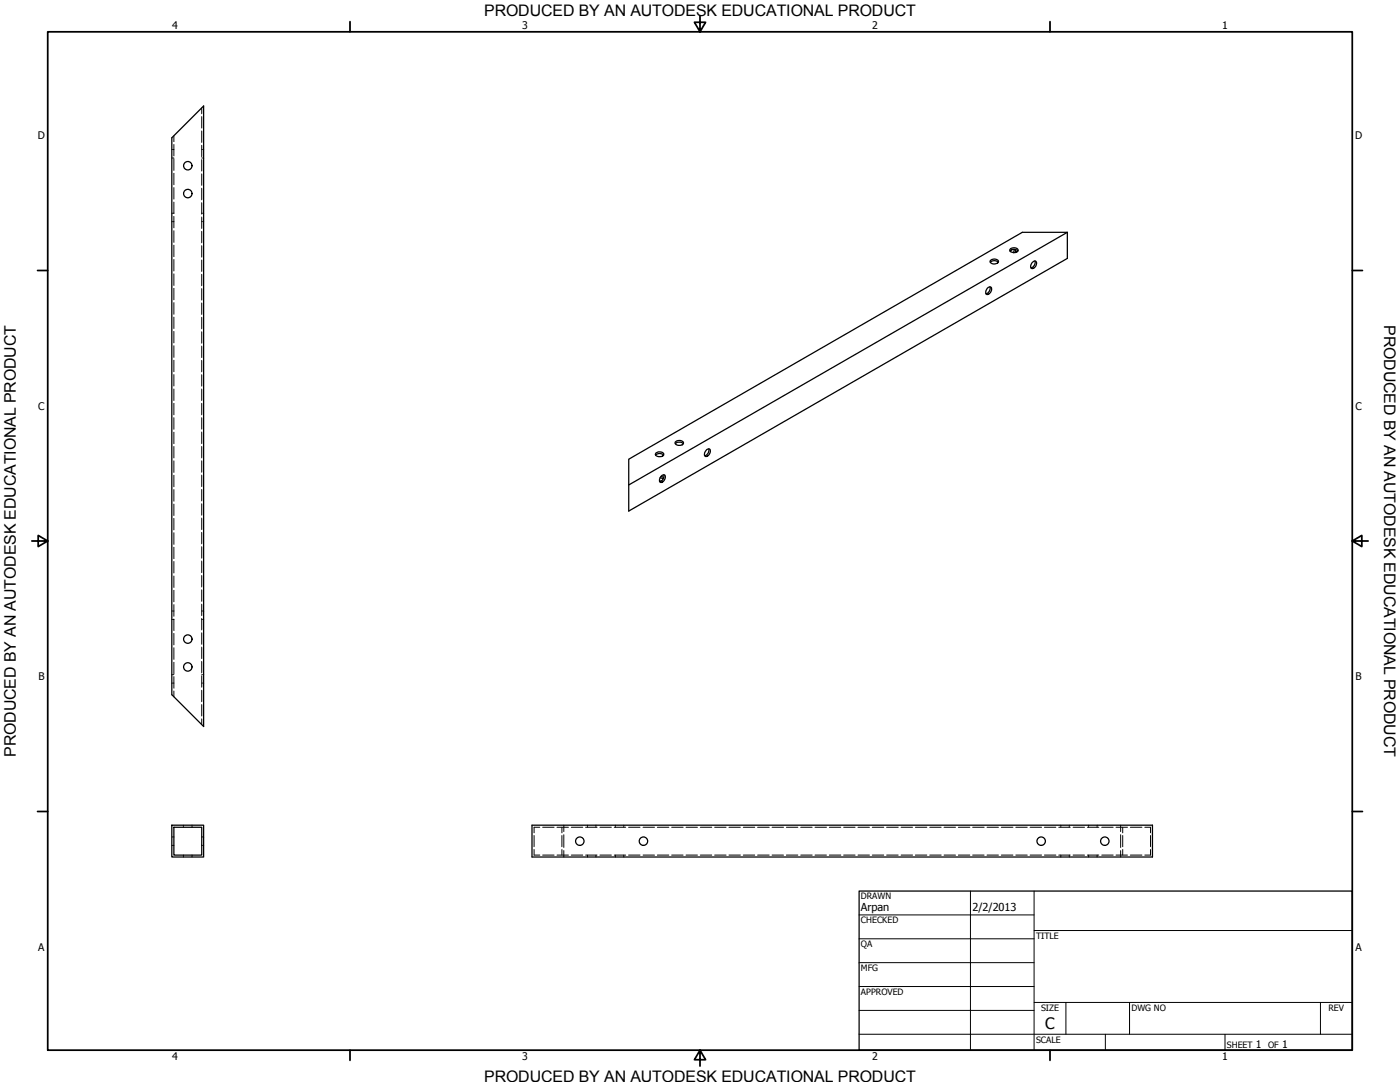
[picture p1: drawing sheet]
<svg xmlns="http://www.w3.org/2000/svg" width="559mm" height="432mm" viewBox="0 0 559 432" stroke-linecap="round" stroke-linejoin="round" font-family="sans-serif">
<!-- layer: Visible (ANSI) -->
<g fill="none" stroke="#000" stroke-width=".51">
<path d="M68.6 55l12.7-12.7v247.6l-12.7-12.7zM403.4 99.3a1.97 1.97 0 0 1 3 .6 1.99 1.99 0 0 1-3.4 0zM403.9 99.6l-.6 .8M404.7 99.5l-.1 1.3M405.2 99.6l.1 1.2M426 92.7l-175 100.8M394.4 114.7l.8-.2a1.45 1.45 0 0 1 .7 1.4 1.45 1.45 0 0 1-.9 1.2 .9 .9 0 0 1-1.4 .2l-.1-1.2zM395.1 114.5a2.14 2.14 0 0 1-1.6 2.7M395.2 104.1a2 2 0 0 1 3.3 .4 1.99 1.99 0 0 1-3.3-.1zM395.3 104.7a2.15 2.15 0 0 1 3.2 0M403.1 100.1a2.38 2.38 0 0 1 3.2 0M412 104.8a.99 .99 0 0 1 1.5-.5 .99 .99 0 0 1 .1 1.6l-.7 .8a.97 .97 0 0 1-1.4 .3l-.1-.8z"/>
<path d="M413.1 104.1a2.14 2.14 0 0 1-1.6 2.8M269.5 176.5a1.97 1.97 0 0 1 3.3 .4 2.03 2.03 0 0 1-3.4-.1zM269.6 177.1a2.3 2.3 0 0 1 3.1 0M282.1 179.4a.88 .88 0 0 1 1.4 .1 1.93 1.93 0 0 1-2.1 2.5l-.2-1.3zM282.9 179.1a2.26 2.26 0 0 1-1.6 2.8M251 183.3l157.1-90.6h17.9v10.4l-175 100.9zM261.7 181.6a2.3 2.3 0 0 1 3.2 0M261.9 180.7a1.94 1.94 0 0 1 3 .7 2.07 2.07 0 0 1-3.3 0zM263.5 190.7l1.2 .4M263.8 190.1l.4-.4a.75 .75 0 0 1 .8-.2 .75 .75 0 0 1 .6 .7 1.8 1.8 0 0 1-2.2 2.1l-.2-.7zM263.8 190.1l1.1 .7M264.1 191.9l-.9 .1"/>
<path d="M264.9 189.5a2.26 2.26 0 0 1-1.6 2.7M68.6 329.3h12.7v12.7h-12.7zM69.4 330.1h11.1v11.1h-11.1zM212.3 329.3h247.7v12.7h-247.7z"/>
<circle cx="75" cy="66.1" r="1.68"/>
<circle cx="75" cy="77.2" r="1.68"/>
<circle cx="75" cy="255" r="1.68"/>
<circle cx="75" cy="266.2" r="1.68"/>
<circle cx="231.4" cy="335.7" r="1.68"/>
<circle cx="256.8" cy="335.7" r="1.68"/>
<circle cx="415.6" cy="335.7" r="1.68"/>
<circle cx="441" cy="335.7" r="1.68"/>
</g>
<!-- layer: Hidden (ANSI) -->
<g fill="none" stroke="#000" stroke-width=".4">
<path d="M68.6 59.7h.2M69.1 59.7h.3M69.4 54.2v2.3M69.4 57.7v4.5M80.5 43.1v2.3M80.5 46.5v4.6M80.5 52.3v4.5M80.5 58v4.5M80.5 59.7h.3M81 59.7h.3M68.6 63.1h.2M69.1 63.1h.3"/>
<path d="M69.4 63.4v4.6M69.4 69.2v4.5M69.4 74.9v4.5M80.5 63.7v4.6M80.5 69.4v4.6M80.5 75.1v4.7M80.5 63.1h.3M81 63.1h.3M68.6 85.1h.2M68.6 88.5h.2M69.1 85.1h.3M69.1 88.5h.3"/>
<path d="M69.4 80.6v4.6M69.4 86.4v4.5M69.4 92.1v4.6M69.4 97.9v4.5M80.5 80.9v4.6M80.5 86.6v4.6M80.5 92.3v4.6M80.5 98v4.6M80.5 85.1h.3M80.5 88.5h.3M81 85.1h.3M81 88.5h.3"/>
<path d="M69.4 103.6v4.5M69.4 109.3v4.6M69.4 115.1v4.5M80.5 103.8v4.5M80.5 109.5v4.5M80.5 115.2v4.6M69.4 120.8v4.6M69.4 126.6v4.5M69.4 132.3v4.5M69.4 138v4.6M80.5 120.9v4.6M80.5 126.6v4.7"/>
<path d="M80.5 132.4v4.6M80.5 138.1v4.6M69.4 143.8v4.5M69.4 149.5v4.6M69.4 155.3v4.5M80.5 143.8v4.6M80.5 149.5v4.6M80.5 155.3v4.5M69.4 161v4.5M69.4 166.7v4.6M69.4 172.5v4.5M69.4 178.2v4.6"/>
<path d="M80.5 161v4.5M80.5 166.7v4.6M80.5 172.4v4.6M80.5 178.2v4.6M69.4 183.9v4.6M69.4 189.7v4.5M69.4 195.4v4.6M80.5 183.9v4.6M80.5 189.6v4.6M80.5 195.3v4.6M69.4 201.2v4.5M69.4 206.9v4.6"/>
<path d="M69.4 212.6v4.6M69.4 218.4v4.5M80.5 201v4.6M80.5 206.8v4.5M80.5 212.5v4.5M80.5 218.2v4.6M69.4 224.1v4.6M69.4 229.9v4.5M69.4 235.6v4.6M80.5 223.9v4.6M80.5 229.7v4.6M80.5 235.4v4.6"/>
<path d="M68.6 243.8h.2M68.6 247.2h.2M69.1 243.8h.3M69.1 247.2h.3M69.4 241.3v4.6M69.4 247.1v4.6M69.4 252.8v4.6M69.4 258.5v4.6M80.5 241.1v4.6M80.5 246.8v4.6M80.5 252.5v4.6M80.5 258.3v4.5"/>
<path d="M80.5 243.8h.3M80.5 247.2h.3M81 243.8h.3M81 247.2h.3M68.6 269.2h.2M68.6 272.6h.2M69.1 269.2h.3M69.1 272.6h.3M69.4 264.3v4.6M69.4 270v4.6M69.4 275.8v2.3M80.5 264v4.5"/>
<path d="M80.5 269.7v4.6M80.5 275.5v4.5M80.5 269.2h.3M80.5 272.6h.3M81 269.2h.3M81 272.6h.3M80.5 281.2v4.6M80.5 286.9v2.3M68.6 334h.2M68.6 337.4h.2M69.1 334h.3M69.1 337.4h.3"/>
<path d="M73.2 329.3v.3M73.2 329.9v.2M76.6 329.3v.3M76.6 329.9v.2M80.5 334h.3M80.5 337.4h.3M81 334h.3M81 337.4h.3M213.2 333.4v4.5M213.2 339v2.2h2.3M215.5 330.1h-2.3v2.3M216.6 330.1h4.6"/>
<path d="M222.3 330.1h4.6M224.3 330.1v2.3M224.3 333.4v4.5M224.3 339v2.2M225 329.3v2.6M225 333.1v5.1M225 339.5v2.5M228 330.1h4.6M233.7 330.1h4.6M234.5 329.3v.3M234.5 329.9v.2M237.9 329.3v.3"/>
<path d="M237.9 329.9v.2M239.5 330.1h4.5M245.2 330.1h4.5M245.6 329.3v.3M245.6 329.9v.2M249 329.3v.3M249 329.9v.2M250.9 330.1h4.6M256.7 330.1h4.5M262.4 330.1h4.6M268.1 330.1h4.6M273.8 330.1h4.6"/>
<path d="M279.5 330.1h4.6M285.2 330.1h4.6M291 330.1h4.5M296.7 330.1h4.5M302.4 330.1h4.6M308.2 330.1h4.5M313.9 330.1h4.6M319.6 330.1h4.6M325.3 330.1h4.6M331 330.1h4.6M336.7 330.1h4.6M342.5 330.1h4.5"/>
<path d="M348.2 330.1h4.5M353.9 330.1h4.6M359.7 330.1h4.5M365.4 330.1h4.6M371.1 330.1h4.6M376.8 330.1h4.6M382.5 330.1h4.6M388.2 330.1h4.6M394 330.1h4.5M399.7 330.1h4.6M405.4 330.1h4.6M411.2 330.1h4.5"/>
<path d="M416.9 330.1h4.5M422.6 330.1h4.6M423.4 329.3v.3M423.4 329.9v.2M426.8 329.3v.3M426.8 329.9v.2M428.3 330.1h4.6M434 330.1h4.6M434.5 329.3v.3M434.5 329.9v.2M437.9 329.3v.3M437.9 329.9v.2"/>
<path d="M439.7 330.1h4.6M445.5 330.1h4.5M447.3 329.3v2.6M447.3 333.1v5.1M447.3 339.5v2.5M448.1 330.1v2.3M448.1 333.4v4.5M448.1 339v2.2M451.2 330.1h4.6M456.9 330.1h2.3v2.3M459.2 333.4v4.5M459.2 339v2.2h-2.3"/>
<path d="M73.2 341.2v.3M73.2 341.8v.2M76.6 341.2v.3M76.6 341.8v.2M216.6 341.2h4.6M222.3 341.2h4.6M228 341.2h4.6M233.7 341.2h4.6M234.5 341.2v.3M234.5 341.8v.2M237.9 341.2v.3M237.9 341.8v.2"/>
<path d="M239.5 341.2h4.5M245.2 341.2h4.5M245.6 341.2v.3M245.6 341.8v.2M249 341.2v.3M249 341.8v.2M250.9 341.2h4.6M256.7 341.2h4.5M262.4 341.2h4.6M268.1 341.2h4.6M273.8 341.2h4.6M279.5 341.2h4.6"/>
<path d="M285.2 341.2h4.6M291 341.2h4.5M296.7 341.2h4.5M302.4 341.2h4.6M308.2 341.2h4.5M313.9 341.2h4.6M319.6 341.2h4.6M325.3 341.2h4.6M331 341.2h4.6M336.7 341.2h4.6M342.5 341.2h4.5M348.2 341.2h4.5"/>
<path d="M353.9 341.2h4.6M359.7 341.2h4.5M365.4 341.2h4.6M371.1 341.2h4.6M376.8 341.2h4.6M382.5 341.2h4.6M388.2 341.2h4.6M394 341.2h4.5M399.7 341.2h4.6M405.4 341.2h4.6M411.2 341.2h4.5M416.9 341.2h4.5"/>
<path d="M422.6 341.2h4.6M423.4 341.2v.3M423.4 341.8v.2M426.8 341.2v.3M426.8 341.8v.2M428.3 341.2h4.6M434 341.2h4.6M434.5 341.2v.3M434.5 341.8v.2M437.9 341.2v.3M437.9 341.8v.2M439.7 341.2h4.6"/>
<path d="M445.5 341.2h4.5M451.2 341.2h4.6"/>
</g>
<!-- layer: Border (ANSI) -->
<g fill="none" stroke="#000" stroke-width=".7">
<path d="M19 12.7h520.8v406.4h-520.8zM139.7 8.6v4.1M279.4 6.3v6.4l-2.2-3.8h4.4l-2.2 3.8M419.1 8.6v4.1M15 107.9h4M539.8 107.9h4M12.7 215.9h6.3l-3.8-2.2v4.4l3.8-2.2M539.8 215.9l3.8 2.2v-4.4l-3.8 2.2h6.3M15 323.8h4M539.8 323.8h4M139.7 419.1v4.1M279.4 419.1l2.2 3.8h-4.4l2.2-3.8v6.3"/>
<path d="M419.1 419.1v4.1"/>
</g>
<!-- layer: Title (ANSI) -->
<g fill="none" stroke="#000" stroke-width=".4">
<path d="M387.3 355.6v63.5M412.7 355.6v63.5M342.9 365.1h69.8M342.9 374.6h69.8M412.7 371.3h127.1M342.9 384.2h69.8M342.9 393.7h69.8M342.9 412.7h196.9M342.9 403.2h69.8M412.7 400h127.1M425.4 400v12.7M441.2 412.7v6.4"/>
<path d="M450.8 400v12.7M488.9 412.7v6.4M527 400v12.7"/>
</g>
<path d="M342.9 355.6h196.9v63.5h-196.9z" fill="none" stroke="#000" stroke-width=".51"/>
<g font-size="6.4">
<text x="552.4" y="129.8" transform="rotate(90 552.4 129.8)">PRODUCED BY AN AUTODESK EDUCATIONAL PRODUCT</text>
<text x="6.3" y="302" transform="rotate(-90 6.3 302)">PRODUCED BY AN AUTODESK EDUCATIONAL PRODUCT</text>
</g>
<g font-size="6.3">
<text x="193.3" y="6.3">PRODUCED BY AN AUTODESK EDUCATIONAL PRODUCT</text>
<text x="417.2" y="410.6">C</text>
<text x="193.3" y="431.8">PRODUCED BY AN AUTODESK EDUCATIONAL PRODUCT</text>
</g>
<g font-size="4.4">
<text x="343.7" y="363.5">Arpan</text>
<text x="388.1" y="363.7">2/2/2013</text>
</g>
<g font-size="4.2">
<text x="68.7" y="11.7">4</text>
<text x="208.4" y="11.7">3</text>
<text x="348.1" y="11.7">2</text>
<text x="487.8" y="11.7">1</text>
<text x="15.1" y="55.5">D</text>
<text x="540.9" y="55.5">D</text>
<text x="15.2" y="163.4">C</text>
<text x="541" y="163.4">C</text>
<text x="15.3" y="271.4">B</text>
<text x="541.1" y="271.4">B</text>
<text x="15.2" y="379.3">A</text>
<text x="541" y="379.3">A</text>
<text x="501.3" y="418.3">1</text>
<text x="511.8" y="418.3">1</text>
<text x="68.7" y="423.2">4</text>
<text x="208.4" y="423.2">3</text>
<text x="348.1" y="423.2">2</text>
<text x="487.8" y="423.2">1</text>
</g>
<g font-size="3.5">
<text x="343.7" y="358.9">DRAWN</text>
<text x="343.7" y="368.5">CHECKED</text>
<text x="413.5" y="374.6">TITLE</text>
<text x="343.7" y="378">QA</text>
<text x="343.7" y="387.5">MFG</text>
<text x="343.7" y="397.1">APPROVED</text>
<text x="415.5" y="403.4">SIZE</text>
<text x="451.6" y="403.4">DWG NO</text>
<text x="530.3" y="403.4">REV</text>
<text x="413.5" y="416.1">SCALE</text>
<text x="489.7" y="418.3">SHEET</text>
<text x="506.2" y="418.3">OF</text>
</g>
</svg>
